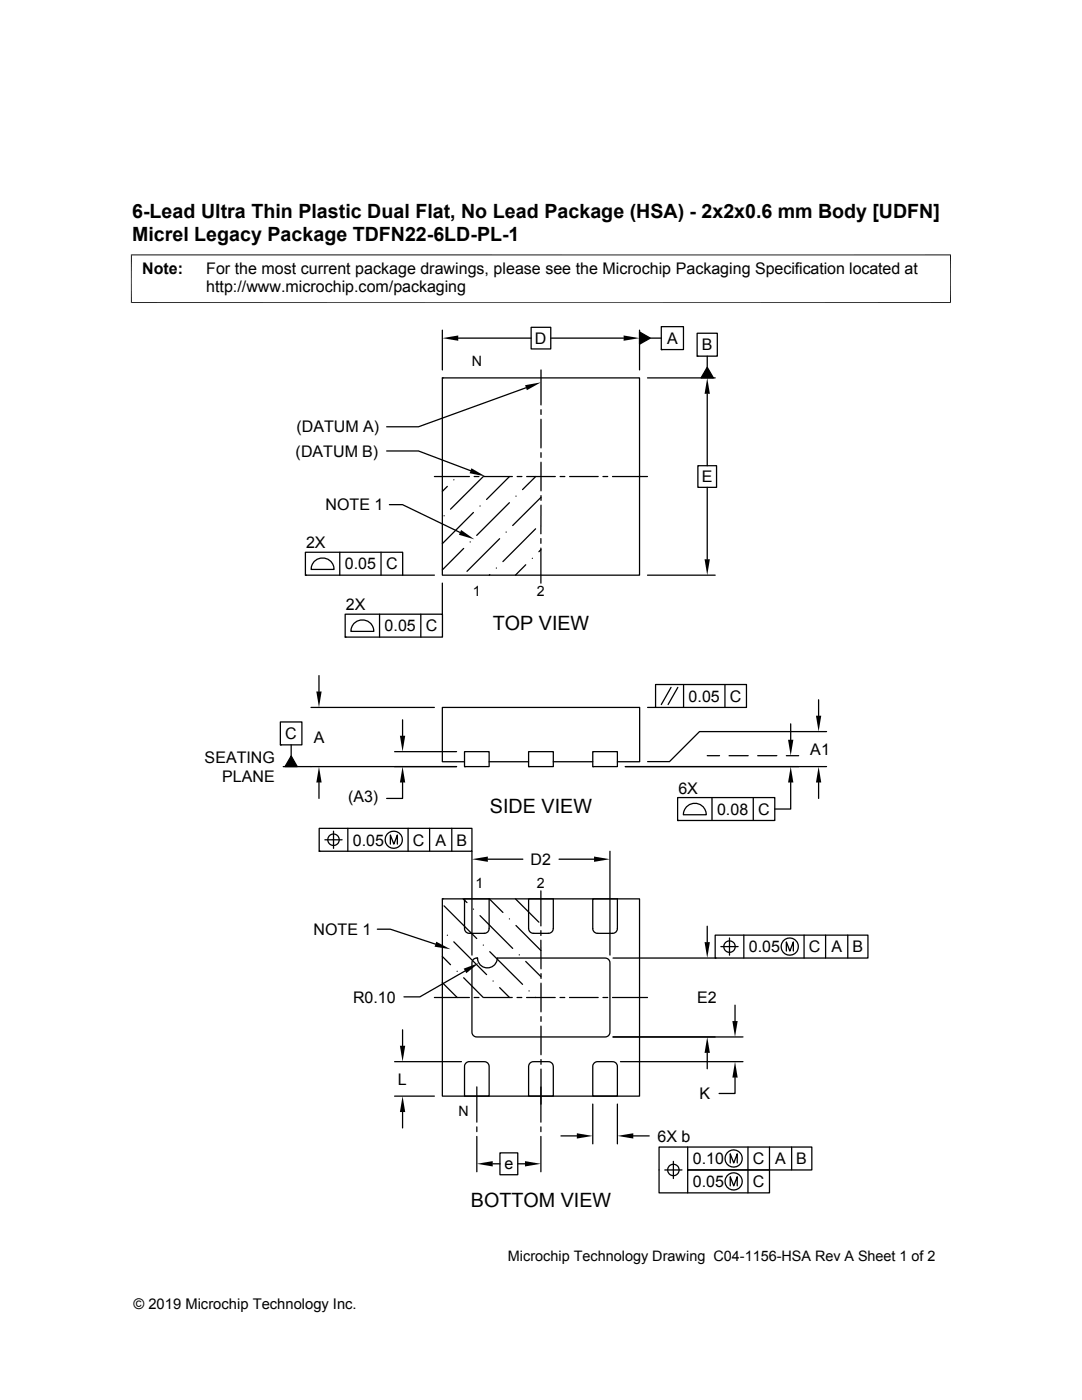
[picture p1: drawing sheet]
<svg xmlns="http://www.w3.org/2000/svg" width="216mm" height="279mm" viewBox="0 0 216 279" stroke-linecap="round" stroke-linejoin="round" font-family="sans-serif">
<g fill="none" stroke="#000" stroke-width=".25">
<path d="M88.3 75.4h39.3v39.4h-39.3zM88.3 75.4h.1M88.3 65.9v7.9M91.4 67.5h14.6M105 77.4l-21.5 7.8h-6.3M106 65.3h3.9v4.3h-3.9zM107.9 73.8v7M109.9 67.5h14.5M127.6 66.3l2.2 1.2-2.2 1.2zM127.6 65.9v7.9M129.2 75.4h13.5M129.8 67.5h2.2"/>
<path d="M132 65.2h4.4v4.6h-4.4zM132 69.8h.1M139.1 66.5h4v4.6h-4zM139.1 71.1h.1M141.1 73.3l1.2 2.1h-2.4zM141.1 71.1v2.2M141.1 78.6v14.3M77.2 90h6.3l10.4 3.9M86.7 95.1h7M89.3 97.1l-1 1M90.6 95.8h.1M94.6 95.1h1"/>
<path d="M96.4 95.1l-6.5 6.5M96.5 95.1h5.7M101.7 95.1l-4.6 4.6M103 99h.1M103.2 95.1h.9M105.1 95.1h5.7M106.9 95.1l-2.6 2.6M107.9 81.8v.9M107.9 83.7v5.7M107.9 90.3v1M107.9 92.2v5.8M107.9 98.9v1"/>
<path d="M108 99.3l-5.7 5.6M111.8 95.1h.9M113.7 95.1h5.7M120.3 95.1h1M122.2 95.1h7M139.3 92.9h3.7v4.4h-3.7zM141.1 97.3v14.3M60.9 110.2h19.4v4.6h-19.4zM60.9 114.8h.1M62.8 111.9a2.29 2.29 0 0 1 2.5-.3 2.29 2.29 0 0 1 1.4 2h-4.6l.3-1.1zM67.8 110.2v4.6M76 110.2v4.6"/>
<path d="M77.7 100.7h2.6l11.5 5.6M80.3 114.8h6.4M88.3 116.4v6.2M88.6 102.9h.1M92.5 109.5l-4.2 4.2M93.8 108.2h.1M94.5 102.3l-6.2 6.2M95.8 101h.1M97.7 114.7l-.1 .1M99 113.4h.1M99.7 107.5l-6.5 6.5M101 106.2h.1"/>
<path d="M101.6 100.3l-6.5 6.5M104.9 112.7l-2.1 2.1M106.2 111.4h.1M106.9 105.5l-6.5 6.6M107.9 107.5v.9M107.9 109.4v7M107.9 100.8v5.7M107.9 109.7l-.4 .4M129.2 114.8h13.5M63.6 134.8v3.2M68.9 122.6h19.4v4.5h-19.4zM68.9 127.1h.1"/>
<path d="M70.8 124.3a2.3 2.3 0 0 1 2.4-.4 2.3 2.3 0 0 1 1.4 2.1h-4.6l.3-1.2zM75.7 122.6v4.5M84 122.6v4.5M130.8 136.6h18.1v4.6h-18.1zM133.9 137.2l-1.9 3.4M135.3 137.2l-2 3.4M136.4 136.6v4.6M144.7 136.6v4.6M163.3 139.7v3.1M55.9 144.1h4.3v4.6h-4.3zM55.9 148.7h.1M58.1 148.7v2.2"/>
<path d="M58.1 150.9l1.2 2.1h-2.4zM62.1 141.2h24.6M63.6 156.2v3.1M78.7 150h12.4M80.3 156.2v3.1h-3.1M80.3 143.7v3.1M91.1 153h-34.6M92.7 150h4.9v3h-4.9zM92.7 153h.1M92.7 152h-4.4v-10.8h39.3v10.8h-4.4M97.6 152h7.9M105.5 150h4.9v3h-4.9z"/>
<path d="M105.5 153h.1M110.4 152h7.9M118.3 150h4.9v3h-4.9zM118.3 153h.1M124.8 153h40.1M129.2 141.2h1.6M135.2 159.2h19.4v4.5h-19.4zM141.1 150.8h2.5M142.1 159.2v4.5M145.5 150.8h3.8M150.3 159.2v4.5M151.2 150.8h3.8"/>
<path d="M156.9 150.8h2.5M157.8 156.2v5.3h-3.2M157.8 144.5v3.1M163.3 156.2v3.1M164.9 146h-25.3l-6 6h-4.4M63.7 165.3h30.5v4.6h-30.5zM63.7 169.9h.1M64.8 167.6h3.5M66.5 165.9v3.4M69.4 165.3v4.6M77.9 168.5v-1.9l.7 1.9 .7-1.9v1.9M81.4 165.3v4.6"/>
<path d="M85.7 165.3v4.6M88.3 179.4h39.3v39.4h-39.3zM88.3 179.4h.1M90.1 165.3v4.6M92.4 179.4l.8 .7M92.7 179.4h4.9v5.9l-.1 .5-.4 .3-.5 .2-3.2-.1-.6-.4-.1-.5zM94.2 169.9v20.7M97.3 171.5h7M97.6 179.4l2.8 2.7M102.8 179.4l4.7 4.6M105.5 179.4h4.9v5.9l-.1 .5-.4 .3-.5 .2-3.2-.1-.6-.4-.1-.5zM107.9 177.8v7"/>
<path d="M111.5 171.5h7M118.3 179.4h4.9v5.9l-.1 .5-.4 .3-.5 .2-3.2-.1-.6-.4-.1-.5zM121.7 169.9v20.7M135.2 163.7h.1M137.1 160.9a2.28 2.28 0 0 1 2.5-.4 2.28 2.28 0 0 1 1.3 2.1h-4.5l.3-1.2zM75.3 185.4h2.6l9 3M86.7 199.1h7M88.3 196.1l2.9 3M88.3 190.9l1.6 1.6M88.6 180.8l6.5 6.5M89.3 186.6h.1M90.6 188l6.5 6.5"/>
<path d="M91.2 193.8h.1M92.5 195.1l3.9 4M92.8 193.8l-9 5.1h-3.2M94.4 191.5l.5-.3h.4a1.97 1.97 0 0 0 2 2 1.97 1.97 0 0 0 1.9-2h21.5l.5 .1 .4 .4 .1 .5v13.8l-.1 .5-.4 .3-.5 .1h-25.6l-.4-.1-.4-.3-.1-.5v-13.8zM94.5 181.4h.1M94.6 199.1h1M95.8 182.7l6.5 6.6M96.4 188.6h.1M96.5 199.1h5.7M97.7 189.9l6.6 6.5M98.4 195.8h.1M99.7 197.1l2 2"/>
<path d="M101.6 183.4h.1M103 184.7l4.9 5M103.2 199.1h.9M103.6 190.6h.1M104.9 191.9l3 3M105.1 199.1h5.7M105.6 197.8h.1M106.9 199.1h.1M107.9 187.6v5.8M107.9 185.7v1M107.9 194.3v1M107.9 196.2v5.7"/>
<path d="M111.7 199.1h1M113.6 199.1h5.8M120.3 199.1h1M122.2 199.1h7M122.3 191.2h20.4M141.1 184.8v3.2M142.7 186.6h30.5v4.6h-30.5zM142.7 191.2h.1M143.8 188.9h3.5M145.6 187.2v3.4M148.4 186.6v4.6M156.9 189.8v-1.8l.7 1.8 .7-1.8v1.8"/>
<path d="M160.4 186.6v4.6M164.7 186.6v4.6M169.2 186.6v4.6M78.7 218.8h8M78.7 211.9h13.4M80.3 205.5v3.2M93.1 212.1l.6-.2h2.9l.5 .1 .4 .4 .1 .5v5.9h-4.9v-5.9zM95.1 216.9v7M105.8 212.2l.7-.3h2.9l.5 .1 .4 .4 .1 .5v5.9h-4.9v-5.9zM107.9 202.9v.9M107.9 204.8v5.7M107.9 211.5v.9"/>
<path d="M107.9 213.4v10.5M118.7 212.1l.6-.2h2.9l.5 .1 .4 .4 .1 .5v5.9h-4.9v-5.9zM122.3 206.9h26M123.8 211.9h24.5M141.1 210.1v3.2M146.7 215.1v3.1h-3.2M146.7 200.6v3.2M80.3 221.9v3.2M95.1 224.9v.9M95.1 226.8v7M98.3 232.3h1.5M99.8 230.1h3.5v4.3h-3.5z"/>
<path d="M103.3 232.3h1.5M107.9 224.9v.9M107.9 226.8v7M111.9 226.7h3.2M118.3 220.3v8M123.2 220.3v8M126.4 226.7h3.1M132.7 233.5h3.4M134.4 231.8v3.4M137.2 228.9v4.6h16.3v4.6h-22v-9.2h30.5v4.6h-24.8v4.6M145.7 232.1v-1.8l.7 1.8 .7-1.8v1.8M145.7 236.7v-1.9l.7 1.9 .7-1.9v1.9"/>
<path d="M149.2 228.9v9.2M153.5 228.9v4.6M158 228.9v4.6"/>
<circle cx="66.5" cy="167.6" r="1.14"/>
<circle cx="78.6" cy="167.6" r="1.72"/>
<circle cx="145.6" cy="188.9" r="1.14"/>
<circle cx="157.6" cy="188.9" r="1.72"/>
<circle cx="134.4" cy="233.5" r="1.14"/>
<circle cx="146.4" cy="231.2" r="1.72"/>
<circle cx="146.4" cy="235.8" r="1.72"/>
</g>
<g fill="#000">
<path d="M88.3 67.5l3.1-.5v1zM104.8 76.9l3.1-.6-2.8 1.6zM124.4 67l3.2 .5-3.2 .5zM127.6 66.3l2.2 1.2-2.2 1.2zM141.1 75.4l.5 3.2h-1zM141.1 73.3l1.2 2.1h-2.4zM94.1 93.5l2.8 1.6-3.2-.7zM92 105.8l2.6 1.8-3-.9zM140.6 111.6h1l-.5 3.2zM63.1 138h1.1l-.6 3.2zM58.1 150.9l1.2 2.1h-2.4zM63.6 153l.6 3.2h-1.1z"/>
<path d="M79.8 146.8h1.1l-.6 3.2zM80.3 153l.6 3.2h-1.1zM157.2 147.6h1.1l-.5 3.2zM157.8 153l.5 3.2h-1.1zM163.3 153l.6 3.2h-1.1zM162.8 142.8h1.1l-.6 3.2zM94.2 171.5l3.1-.6v1.1zM118.5 170.9l3.2 .6-3.2 .5zM87.1 187.9l2.8 1.5-3.2-.5zM92.5 193.3l3-1.1-2.5 2zM140.6 188h1l-.5 3.2zM79.8 208.7h1.1l-.6 3.2z"/>
<path d="M141.1 206.9l.5 3.2h-1zM146.1 203.8h1.1l-.5 3.1zM146.7 211.9l.5 3.2h-1.1zM80.3 218.8l.6 3.1h-1.1zM95.1 232.3l3.2-.6v1.1zM104.8 231.7l3.1 .6-3.1 .5zM115.1 226.2l3.2 .5-3.2 .5zM123.2 226.7l3.2-.5v1z"/>
</g>
<path d="M26.1 50.9h163.7M26.2 50.8v9.7M189.7 50.8v9.7M26.1 60.4h163.7" fill="none" stroke="#000" stroke-width=".2"/>
<g font-size="3.9">
<text x="26.4" y="43.5">6-Lead Ultra Thin Plastic Dual Flat, No Lead Package (HSA) - 2x2x0.6 mm Body [UDFN]</text>
<text x="26.4" y="48">Micrel Legacy Package TDFN22-6LD-PL-1</text>
<text x="98.3" y="125.7">TOP VIEW</text>
<text x="97.8" y="162.3">SIDE VIEW</text>
<text x="93.9" y="240.8">BOTTOM VIEW</text>
</g>
<g font-size="3.2">
<text x="28.4" y="54.6">Note:</text>
<text x="41.1" y="58.3">http://www.microchip.com/packaging</text>
<text x="41.1" y="54.6">For the most current package drawings, please see the Microchip Packaging Specification located at</text>
<text x="106.7" y="68.6">D</text>
<text x="133.1" y="68.6">A</text>
<text x="140" y="69.9">B</text>
<text x="59.1" y="86.3">(DATUM A)</text>
<text x="59" y="91.2">(DATUM B)</text>
<text x="65" y="101.9">NOTE 1</text>
<text x="140" y="96.2">E</text>
<text x="61.1" y="109.4">2X</text>
<text x="68.8" y="113.6">0.05</text>
<text x="77" y="113.6">C</text>
<text x="69" y="121.8">2X</text>
<text x="76.8" y="126">0.05</text>
<text x="85" y="126">C</text>
<text x="137.4" y="140">0.05</text>
<text x="145.6" y="140">C</text>
<text x="56.9" y="147.5">C</text>
<text x="62.6" y="148.2">A</text>
<text x="40.8" y="152.3">SEATING</text>
<text x="161.7" y="150.6">A1</text>
<text x="44.3" y="156.1">PLANE</text>
<text x="69.4" y="160.1">(A3)</text>
<text x="135.4" y="158.4">6X</text>
<text x="143.1" y="162.6">0.08</text>
<text x="151.3" y="162.6">C</text>
<text x="70.4" y="168.7">0.05</text>
<text x="82.4" y="168.7">C</text>
<text x="86.9" y="168.7">A</text>
<text x="91.1" y="168.7">B</text>
<text x="105.9" y="172.6">D2</text>
<text x="62.5" y="186.6">NOTE 1</text>
<text x="149.4" y="190.1">0.05</text>
<text x="161.4" y="190.1">C</text>
<text x="165.9" y="190.1">A</text>
<text x="170.1" y="190.1">B</text>
<text x="70.4" y="200.1">R0.10</text>
<text x="139.1" y="200.2">E2</text>
<text x="79.4" y="216.5">L</text>
<text x="139.6" y="219.4">K</text>
<text x="131.2" y="227.8">6X b</text>
<text x="100.7" y="233.4">e</text>
<text x="138.2" y="232.3">0.10</text>
<text x="150.2" y="232.3">C</text>
<text x="154.7" y="232.3">A</text>
<text x="158.9" y="232.3">B</text>
<text x="138.2" y="236.9">0.05</text>
<text x="150.2" y="236.9">C</text>
</g>
<g font-size="2.9">
<text x="101.3" y="251.7">Microchip Technology Drawing C04-1156-HSA Rev A Sheet 1 of 2</text>
<text x="26.6" y="261.3">© 2019 Microchip Technology Inc.</text>
</g>
<g font-size="2.8">
<text x="94.1" y="73.1">N</text>
<text x="94.4" y="118.9">1</text>
<text x="107.1" y="118.9">2</text>
<text x="94.9" y="177.2">1</text>
<text x="107.1" y="177.2">2</text>
<text x="91.5" y="222.7">N</text>
</g>
</svg>
